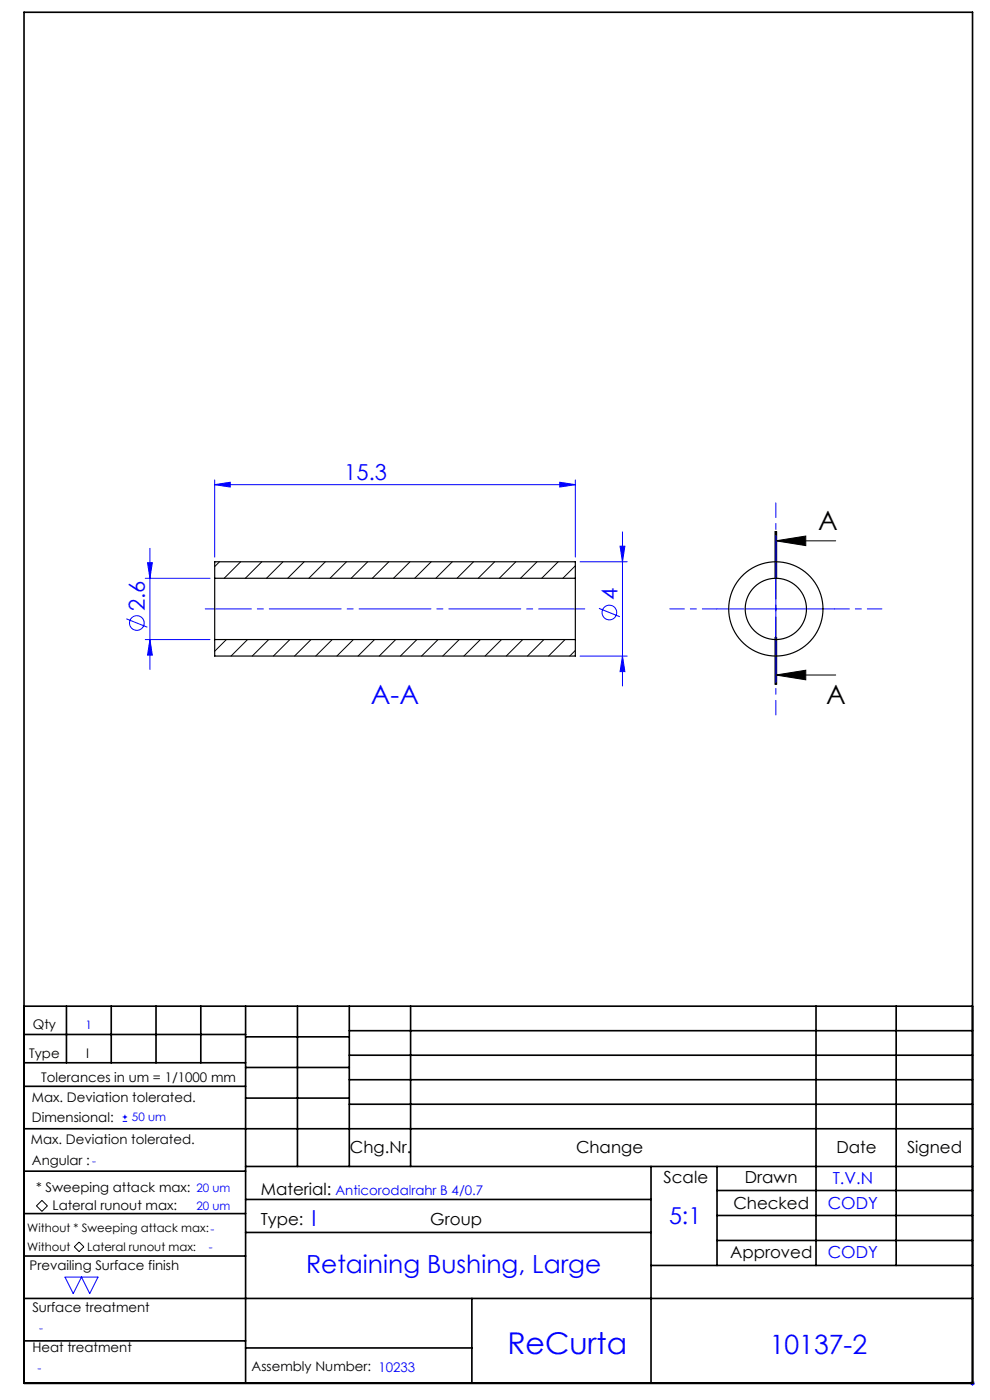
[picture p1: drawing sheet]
<svg xmlns="http://www.w3.org/2000/svg" width="210mm" height="297mm" viewBox="0 0 210 297" stroke-linecap="round" stroke-linejoin="round" font-family="sans-serif">
<g fill="none" stroke="#00f" stroke-width=".21">
<path d="M31.3 119.4h1l-.5 3.3zM31.8 116.3v25.7M45.5 102.8l3.3-.5v1zM45.5 101.8v16.4M45.5 102.8h76.5M118.7 102.3l3.3 .5-3.3 .5zM122 101.8v16.4M123 119.2h10M131.5 115.9h1l-.5 3.3zM132 112.8v32.7M164.6 116.7v25M26.8 131.3l4.4 1.8"/>
<path d="M30.8 122.7h13.7M30.8 135.7h13.7M31.8 135.7l.5 3.3h-1zM123 139.2h10M127 129.1l4.5 1.7M132 139.2l.5 3.3h-1zM152.1 129.2h25M26 237.9h1M26 237h1M26.5 236.5v.9M13.8 270.9h7l-1.8 3.5-1.7-3.5-1.8 3.5zM205.8 293.5h1"/>
<path d="M205.9 293.1l.7 .7M206.3 293v1M206.6 293.1l-.7 .7"/>
<circle cx="29" cy="132.2" r="1.56"/>
<circle cx="129.3" cy="129.9" r="1.56"/>
</g>
<path d="M164.4 112.7v10M164.6 114.7l6.3-1v2zM164.6 112.7v10M164.6 114.7h12.7M164.8 112.7v10M164.4 135.2v10M164.6 135.2v10M164.8 135.2v10zM164.6 143.2l6.3-1v2zM164.6 143.2h12.7M8.9 254.7l1.2 1.1-1.2 1.2-1.2-1.2zM15.8 264.5l1-1 1 1-1 1z" fill="none" stroke="#000" stroke-width=".21"/>
<path d="M164.6 112.7v32.5" fill="none" stroke="#000" stroke-width=".21" stroke-dasharray="6.3 1.3 1.3 1.3" stroke-dashoffset="2.2"/>
<path d="M164.6 116.7v-10M152.1 129.2h-10M177.1 129.2h10M164.6 141.7v10" fill="none" stroke="#00f" stroke-width=".21" stroke-dasharray="15.2 1.3 1.3 1.3" stroke-dashoffset="12.1"/>
<path d="M124 129.2h-80.5" fill="none" stroke="#00f" stroke-width=".21" stroke-dasharray="15.2 1.3 1.3 1.3" stroke-dashoffset="5.5"/>
<g fill="none" stroke="#000" stroke-width=".35">
<path d="M5.1 2.6h201.2v290.9h-201.2zM5.1 213.5h201.2M5.1 219.5h47M14.1 213.5v12M23.6 213.5v12M33.1 213.5v12M42.6 213.5v12M52.1 213.5v80M52.1 220h22M63.1 213.5v34M74.1 218.7h132.2M74.1 213.5v34"/>
<path d="M87.1 213.5v34M173.1 213.5v55M190.1 213.5v55M5.1 239.5h201.2M5.1 230.5h47M5.1 225.5h47M52.1 226.5h22M52.1 233h22M74.1 223.9h132.2M74.1 229.1h132.2M74.1 234.3h132.2M5.1 257.5h47"/>
<path d="M5.1 248.5h47M52.1 247.5h154.2M52.1 254.5h86M138.1 247.5v46M152.1 247.5v21M152.1 252.6h54.2M152.1 257.9h54.2M5.1 275.5h201.2M5.1 266.5h47M52.1 261.5h86M100.1 275.5v18M138.1 268.5h68.2"/>
<path d="M152.1 263.2h54.2M5.1 284.5h47M52.1 286h48"/>
</g>
<path d="M164.6 114.7l6.3-1v2zM164.6 143.2l6.3-1v2z" fill="#000"/>
<g fill="#00f">
<path d="M45.5 102.8l3.3-.5v1zM118.7 102.3l3.3 .5-3.3 .5z"/>
<path d="M31.3 119.4h1l-.5 3.3zM31.8 135.7l.5 3.3h-1zM131.5 115.9h1l-.5 3.3zM132 139.2l.5 3.3h-1z"/>
</g>
<g fill="none" stroke="#000" stroke-width=".25">
<path d="M45.5 122.7v13M45.5 122.7v-3.5h76.5v3.5M45.5 135.7v3.5h76.5v-3.5M45.5 122.7h76.5M45.5 135.7h76.5M122 122.7v13"/>
<circle cx="164.6" cy="129.2" r="6.5"/>
<circle cx="164.6" cy="129.2" r="10"/>
</g>
<g fill="none" stroke="#000" stroke-width=".21">
<path d="M46.6 119.2l-1.1 1M51.1 119.2l-3.5 3.5M55.5 119.2l-3.5 3.5M60 119.2l-3.5 3.5M64.5 119.2l-3.5 3.5M69 119.2l-3.5 3.5M73.5 119.2l-3.5 3.5M78 119.2l-3.5 3.5M82.5 119.2l-3.5 3.5M87 119.2l-3.5 3.5M91.5 119.2l-3.5 3.5M96 119.2l-3.5 3.5"/>
<path d="M100.4 119.2l-3.5 3.5M104.9 119.2l-3.5 3.5M109.4 119.2l-3.5 3.5M113.9 119.2l-3.5 3.5M118.4 119.2l-3.5 3.5M48 135.7l-2.5 2.5M52.5 135.7l-3.5 3.5M57 135.7l-3.5 3.5M61.5 135.7l-3.5 3.5M66 135.7l-3.5 3.5M70.5 135.7l-3.5 3.5M75 135.7l-3.5 3.5"/>
<path d="M79.5 135.7l-3.5 3.5M83.9 135.7l-3.5 3.5M88.4 135.7l-3.5 3.5M92.9 135.7l-3.5 3.5M97.4 135.7l-3.5 3.5M101.9 135.7l-3.5 3.5M106.4 135.7l-3.5 3.5M110.9 135.7l-3.5 3.5M115.4 135.7l-3.5 3.5M119.9 135.7l-3.5 3.5M122 120l-2.6 2.7M122 138l-1.1 1.2"/>
</g>
<text font-size="6.3" fill="#00f" x="107.6" y="287.3">ReCurta</text>
<g font-size="5.6">
<text x="173.5" y="112.4">A</text>
<text x="175.2" y="149.3">A</text>
</g>
<g font-size="5.6" fill="#00f">
<text x="78.7" y="149.4">A-A</text>
<text x="163.3" y="287.2">10137-2</text>
</g>
<text font-size="5.3" fill="#00f" x="64.9" y="270.1">Retaining Bushing, Large</text>
<text font-size="4.9" fill="#00f" x="141.9" y="259.7">5:1</text>
<g font-size="4.7" fill="#00f">
<text x="73" y="101.8">15.3</text>
<text x="30.7" y="129.6" transform="rotate(-90 30.7 129.6)">2.6</text>
<text x="131" y="127.4" transform="rotate(-90 131 127.4)">4</text>
<text x="66.1" y="260">I</text>
</g>
<g font-size="3.5">
<text x="74.2" y="244.7">Chg.Nr.</text>
<text x="122.2" y="244.7">Change</text>
<text x="177.4" y="244.7">Date</text>
<text x="192.4" y="244.7">Signed</text>
<text x="140.8" y="250.9">Scale</text>
<text x="158" y="250.9">Drawn</text>
<text x="55.3" y="253.5">Material:</text>
<text x="155.6" y="256.4">Checked</text>
<text x="55.3" y="259.8">Type:</text>
<text x="91.3" y="259.8">Group</text>
<text x="154.9" y="266.9">Approved</text>
</g>
<g font-size="3.5" fill="#00f">
<text x="176.6" y="251.1">T.V.N</text>
<text x="175.6" y="256.6">CODY</text>
<text x="175.6" y="267">CODY</text>
</g>
<g font-size="2.8">
<text x="7" y="218.4">Qty</text>
<text x="6.2" y="224.5">Type</text>
<text x="18.2" y="224.5">I</text>
<text x="6.8" y="233.7">Max. Deviation tolerated.</text>
<text x="8.8" y="229.4">Tolerances in um = 1/1000 mm</text>
<text x="6.8" y="238.1">Dimensional:</text>
<text x="6.6" y="242.8">Max. Deviation tolerated.</text>
<text x="6.8" y="247.1">Angular :</text>
<text x="7.6" y="252.9">* Sweeping attack max:</text>
<text x="11.2" y="256.7">Lateral runout max:</text>
<text x="6.3" y="269.5">Prevailing Surface finish</text>
<text x="6.9" y="278.3">Surface treatment</text>
<text x="6.9" y="286.7">Heat treatment</text>
<text x="53.4" y="290.9">Assembly Number: 10233</text>
</g>
<text font-size="2.8" fill="#00f" x="71.1" y="253.5">Anticorodalrahr B 4/0.7</text>
<g font-size="2.5" fill="#00f">
<text x="18.1" y="218.3">1</text>
<text x="28" y="237.9">50 um</text>
<text x="19.6" y="247">-</text>
<text x="41.7" y="252.9">20 um</text>
<text x="41.7" y="256.6">20 um</text>
<text x="44.3" y="265.3">-</text>
<text x="8.3" y="282.6">-</text>
<text x="7.9" y="291">-</text>
</g>
<g font-size="2.5">
<text x="5.8" y="261.4">Without * Sweeping attack max:-</text>
<text x="5.8" y="265.4">Without</text>
<text x="18.5" y="265.3">Lateral runout max:</text>
</g>
</svg>
